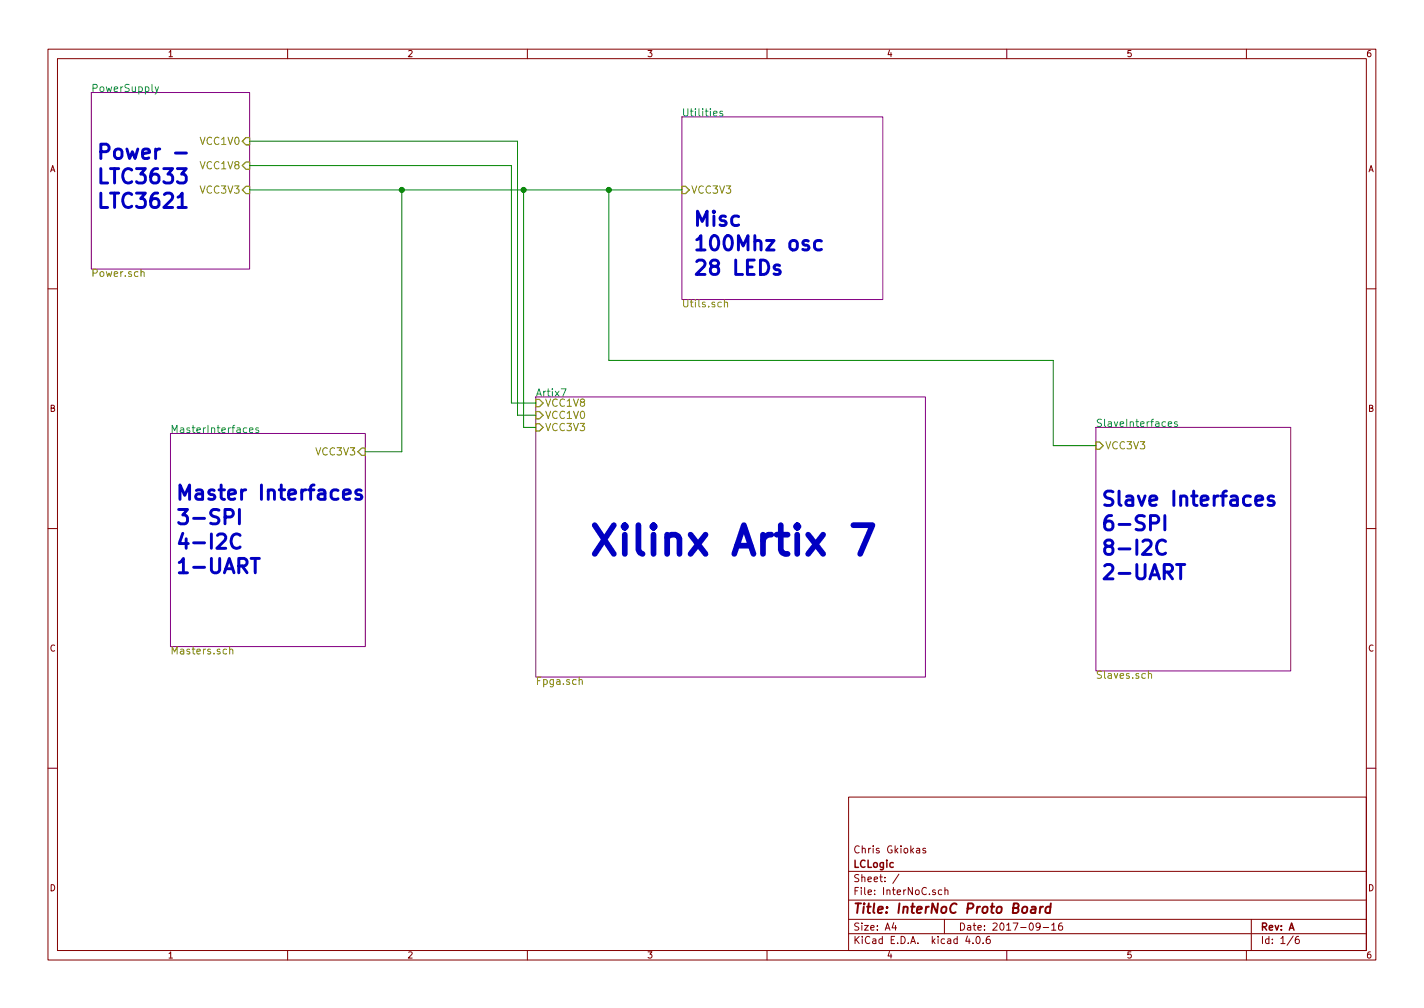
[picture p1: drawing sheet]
EESchema Schematic File Version 2
LIBS:InterNoC
LIBS:power
LIBS:device
LIBS:transistors
LIBS:conn
LIBS:linear
LIBS:regul
LIBS:74xx
LIBS:cmos4000
LIBS:adc-dac
LIBS:memory
LIBS:xilinx
LIBS:microcontrollers
LIBS:dsp
LIBS:microchip
LIBS:analog_switches
LIBS:motorola
LIBS:texas
LIBS:intel
LIBS:audio
LIBS:interface
LIBS:digital-audio
LIBS:philips
LIBS:display
LIBS:cypress
LIBS:siliconi
LIBS:opto
LIBS:atmel
LIBS:contrib
LIBS:valves
LIBS:xilinx7
LIBS:switches
LIBS:InterNoC-cache
EELAYER 25 0
EELAYER END
$Descr A4 11693 8268
encoding utf-8
Sheet 1 6
Title "InterNoC Proto Board"
Date "2017-09-16"
Rev "A"
Comp "LCLogic"
Comment1 "Chris Gkiokas"
Comment2 ""
Comment3 ""
Comment4 ""
$EndDescr
$Sheet
S 750  750  1300 1450
U 59BF7133
F0 "PowerSupply" 60
F1 "Power.sch" 60
F2 "VCC1V0" I R 2050 1150 60 
F3 "VCC3V3" I R 2050 1550 60 
F4 "VCC1V8" I R 2050 1350 60 
$EndSheet
$Sheet
S 5600 950  1650 1500
U 59BF7136
F0 "Utilities" 60
F1 "Utils.sch" 60
F2 "VCC3V3" I L 5600 1550 60 
$EndSheet
$Sheet
S 1400 3550 1600 1750
U 59BF713B
F0 "MasterInterfaces" 60
F1 "Masters.sch" 60
F2 "VCC3V3" I R 3000 3700 60 
$EndSheet
$Sheet
S 9000 3500 1600 2000
U 59BF713E
F0 "SlaveInterfaces" 60
F1 "Slaves.sch" 60
F2 "VCC3V3" I L 9000 3650 60 
$EndSheet
$Sheet
S 4400 3250 3200 2300
U 59BF7141
F0 "Artix7" 60
F1 "Fpga.sch" 60
F2 "VCC1V8" I L 4400 3300 60 
F3 "VCC1V0" I L 4400 3400 60 
F4 "VCC3V3" I L 4400 3500 60 
$EndSheet
Wire Wire Line
	2050 1550 5600 1550
Wire Wire Line
	2050 1350 4200 1350
Wire Wire Line
	4200 1350 4200 3300
Wire Wire Line
	4200 3300 4400 3300
Wire Wire Line
	2050 1150 4250 1150
Wire Wire Line
	4250 1150 4250 3400
Wire Wire Line
	4250 3400 4400 3400
Wire Wire Line
	4300 1550 4300 3500
Wire Wire Line
	4300 3500 4400 3500
Connection ~ 4300 1550
Wire Wire Line
	3000 3700 3300 3700
Wire Wire Line
	3300 3700 3300 1550
Connection ~ 3300 1550
Wire Wire Line
	5000 1550 5000 2950
Wire Wire Line
	5000 2950 8650 2950
Wire Wire Line
	8650 2950 8650 3650
Wire Wire Line
	8650 3650 9000 3650
Connection ~ 5000 1550
Text Notes 4850 4550 0    236  ~ 47
Xilinx Artix 7
Text Notes 800  1700 0    118  ~ 24
Power -\nLTC3633\nLTC3621
Text Notes 1450 4700 0    118  ~ 24
Master Interfaces\n3-SPI\n4-I2C\n1-UART
Text Notes 9050 4750 0    118  ~ 24
Slave Interfaces\n6-SPI\n8-I2C\n2-UART
Text Notes 5700 2250 0    118  ~ 24
Misc\n100Mhz osc\n28 LEDs 
$EndSCHEMATC
